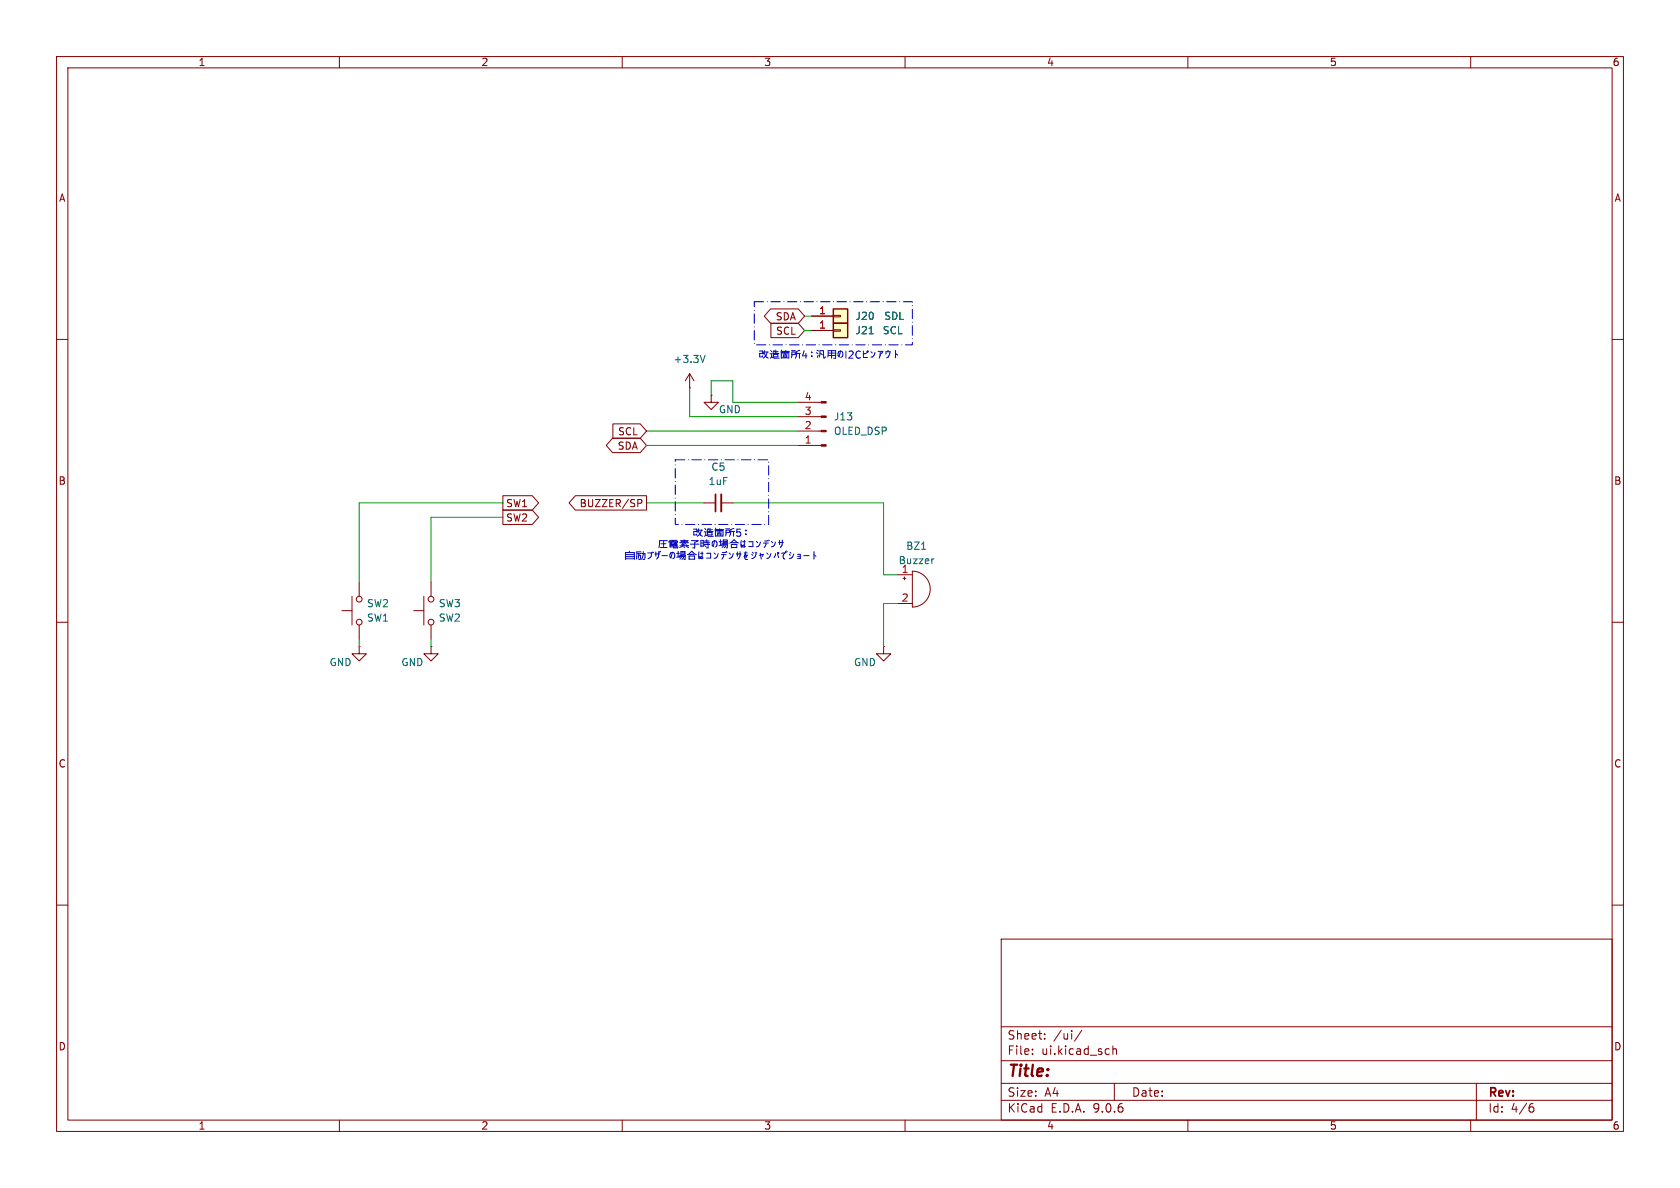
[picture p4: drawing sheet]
<svg xmlns="http://www.w3.org/2000/svg" width="297mm" height="210mm" viewBox="0 0 297 210" stroke-linecap="round" stroke-linejoin="round" font-family="sans-serif">
<g fill="none" stroke="#840000" stroke-width=".18">
<path d="M10 10h277v190h-277zM12 12h273v186h-273zM60 10v2M110 10v2M160 10v2M210 10v2M260 10v2M10 60h2M285 60h2M10 110h2M285 110h2M10 160h2"/>
<path d="M177 166h108v32h-108zM285 160h2M60 198v2M110 198v2M160 198v2M177 194.5h108M177 191.5h108M177 187.5h108M177 181.5h108M182.5 186.3v.1M182.5 185.5v.1M184.7 183.6v.1"/>
<path d="M184.7 182.8v.1M191.2 182.1l-1.2 2M196.7 184.9v1.5M196.7 185.5l.3-.1 .3 .1 .1 .9M197 191.5v3M210 198v2M260 198v2M261 191.5v6.5M270.6 195.7h.4l.2 .3-.1 .5-.5 .1M271 195.1l-.4 .1"/>
</g>
<path d="M147.3 54.6h2.6v2.6h-2.6z" fill="#ffffc2"/>
<path d="M147.3 54.6h2.6v2.6h-2.6z" fill="none" stroke="#840000" stroke-width=".25"/>
<g fill="none" stroke="#840000" stroke-width=".18">
<path d="M143.5 55.9h3.8M147.3 55.8h1.3v.2h-1.3zM125.7 69.9v1.2h1.3l-1.3 1.3-1.2-1.3h1.2M125.7 69.9h.1M141 78.7h4.2M141 76.2h4.2M141 73.7h4.2M141 71.1h4.2M124.5 88.9h2M127.5 88.9h2M60.5 108h1.7M62.2 105.4v5.1"/>
<path d="M63.5 114.3v1.3h1.3l-1.3 1.2-1.3-1.2h1.3M63.5 114.3h.1M63.5 102.9v2.5M63.5 110.5v2.5M73.2 108h1.7M74.9 105.4v5.1M76.2 114.3v1.3h1.3l-1.3 1.2-1.3-1.2h1.3M76.2 114.3h.1M76.2 102.9v2.5M76.2 110.5v2.5M156.2 114.3v1.3h1.3l-1.3 1.2-1.3-1.2h1.3M156.2 114.3h.1"/>
<path d="M158.7 101.6h2.6M158.7 106.7h2.6M159.6 102.2h.5M159.9 102v.5M161.3 101a3.2 3.2 0 0 1 3.2 3.1 3.2 3.2 0 0 1-3.2 3.2z"/>
<circle cx="63.5" cy="105.9" r=".51"/>
<circle cx="63.5" cy="110" r=".51"/>
<circle cx="76.2" cy="110" r=".51"/>
<circle cx="76.2" cy="105.9" r=".51"/>
</g>
<g fill="#840000" stroke="#840000" stroke-width=".18">
<path d="M145.2 78.6h.8v.3h-.8z"/>
<path d="M145.2 76.1h.8v.2h-.8z"/>
<path d="M145.2 73.5h.8v.3h-.8z"/>
<path d="M145.2 71h.8v.2h-.8z"/>
</g>
<path d="M162.9 97.1h.7M165.1 98.8l-.2 .1" fill="none" stroke="#006464" stroke-width=".18"/>
<path d="M126.5 87.4v3" fill="none" stroke="#840000" stroke-width=".3"/>
<path d="M127.5 87.4v3" fill="none" stroke="#840000" stroke-width=".33"/>
<path d="M147.3 57.2h2.6v2.5h-2.6z" fill="#ffffc2"/>
<path d="M147.3 57.2h2.6v2.5h-2.6z" fill="none" stroke="#840000" stroke-width=".25"/>
<g fill="none" stroke="#840000" stroke-width=".18">
<path d="M136.2 54.6h4.9l1.1 1.3-1.1 1.3h-4.9l-1.1-1.3zM136.3 57.1h4.8l1.1 1.3-1.1 1.3h-4.8zM143.5 58.4h3.8M143.5 55.9h3.8M147.3 58.3h1.3v.2h-1.3zM108.3 77.5h4.9l1.1 1.2-1.1 1.3h-4.9l-1.1-1.3zM108.3 74.9h4.9l1.1 1.3-1.1 1.3h-4.9zM121.9 68.6h.1M121.9 66l-.7 1.3M121.9 66l.8 1.3M121.9 66v2.6M88.9 87.6h5.2l1.1 1.3-1.1 1.3h-5.2z"/>
<path d="M88.9 90.2h5.2l1.1 1.2-1.1 1.3h-5.2zM101.7 87.6h12.6v2.6h-12.6l-1.1-1.3zM112.8 88.3h.4l.3 .2-.1 .4-.6 .1"/>
</g>
<path d="M153.7 59h.7M124.6 62.8l-.4 1.3" fill="none" stroke="#006464" stroke-width=".18"/>
<g fill="none" stroke="#009600" stroke-width=".18">
<path d="M142.2 55.9h1.3M142.2 58.4h1.3M114.3 76.2h26.7M114.3 78.7h26.7M121.9 68.6v5.1h19.1M125.7 69.9v-2.6h3.8v3.8h11.5M88.9 88.9h-25.4v14M88.9 91.4h-12.7v11.5M114.3 88.9h10.2M129.5 88.9h26.7v12.7h2.5M63.5 113v1.3M76.2 113v1.3"/>
<path d="M158.7 106.7h-2.5v7.6"/>
</g>
<g fill="none" stroke="#0000c2" stroke-width=".18">
<path d="M134.3 62.5h.5M134.3 62.1h.5v.4M134.3 62.5v.6M134.8 62.9v.2h-.5M135 62.2l.3 .8 .5 .3M135.1 62.2h.7M135.2 62l-.3 .6M135.6 62.2l-.2 .7-.5 .4M136.1 62.5h.3v.6l-.2 .2M136.2 61.9l.2 .3M136.4 63.1l.6 .2h.8M136.6 62.5h1.1"/>
<path d="M136.7 62.7h.8v.4h-.8zM136.7 62.2h.9M136.9 61.9l-.2 .4M137.2 61.9v.6M138.1 63.3h1.4M138.1 63.3v-1h1.4v1M138.2 62.1h.5M138.2 61.9l-.1 .3M138.3 62.1l.1 .1M138.4 62.5h.8M138.5 62.8h.6v.3h-.6zM138.8 62.4v.4"/>
<path d="M138.8 62.1h.8M138.9 62l-.2 .2M139.1 62.1l.1 .1M139.9 62h.7M140 62.7h.6v-.5h-.6l-.1 1.1M140.8 62.5h.7M140.8 62.5l-.2 .8M141.3 62.5v.8M141.4 61.9l-.6 .2v.4M142.2 62l-.3 .9h.8M142.5 62.5v.8M143.5 62.9v.1"/>
<path d="M143.5 62.2v.2M144.3 62.4l.3 .1M144.4 61.9l.3 .2M144.7 62.8l-.2 .4M145.1 62.4l.3 .3M145.9 63.1l-.1 .2h-.2v-1.3h-.6l-.2 1.1M146.3 63.1l.1-1.1h1.3v1.3h-.3M146.4 62.8h1.3M146.4 62.4h1.3M147 62v1.3M148.6 62.1l-.3 1-.1-.2 .1-.7 .5-.1a.67 .67 0 0 1-.2 1.1M149.6 62.1v1.2"/>
<path d="M150.1 62.2l.5-.1 .2 .3-.8 .9h.8M152.1 62.2a.6 .6 0 0 0-.8 .4 .6 .6 0 0 0 .5 .7l.3-.1M152.6 62.1v1.1h.8M153.3 62.3l-.6 .3M153.4 62.1h.1l-.1 .1h-.1zM154 62.2l.2 .2M154.7 62.3a.84 .84 0 0 1-.7 .8M155.2 62.1h.9l-.4 .4M155.6 62.3v.5l-.2 .5M156.6 62.6v-.4h.8l-.3 .8-.4 .3M157 61.9v.3M158.3 62.5l.4 .3"/>
<path d="M158.3 61.9v1.4M110.6 98.8h1.5M110.6 98.4h1.5M110.6 98h1.5M110.6 98.9v-1.2h1.5v1.2M111.3 97.4l-.1 .3M112.7 97.9h.6M112.9 98.2h.3v.6M112.9 98.9h.3M112.9 97.9l-.1 .8M113.4 97.6h-.8l-.1 1.2M113.4 97.9h.6v1"/>
<path d="M113.7 98.9h.2M113.7 97.5v.5l-.3 .9M114.5 97.7h.7a.82 .82 0 0 1-.6 1.1M115.2 97.6l.2 .1M115.4 97.6l.1 .1M115.8 97.9h.8M116 97.6v.7M116.4 97.5a1.31 1.31 0 0 1-.3 1.3M116.6 97.5v.1M116.7 96.8h1.2M116.7 97.4l.1 .2M116.8 96.1h.9"/>
<path d="M117 98.2h1M117.3 95.7v1.1M118 95.6h-1.4l-.1 1.2M118.3 95.9v-.2h1.5v.2M118.4 95.5h1.3M118.4 96.1h.4M118.5 96.7h1.2v-.5h-1.2v.5M118.5 96.4h1.2M118.5 95.9h.3M118.9 97.7l-.3 1-.2-.2 .2-.8h.5a.67 .67 0 0 1-.2 1.1M119 95.5v.6M119.1 96.2v.6h.7l.1-.1"/>
<path d="M119.2 96.1h.5M119.2 95.9h.4M119.6 97.8h.5M119.9 97.4v1.1M120.1 98.2h1.1M120.1 98.3l-.5 .2M120.2 95.9h1.5M120.2 96.5h1.4M120.3 95.6h1.4M120.3 98.3h.9l-.1 .6h-.2M120.4 97.7h.7M120.4 97.5h.7v.5h-.7z"/>
<path d="M120.4 95.8h1.2M120.5 98.2l-.4 .3M120.5 96.2l.3 .2M120.6 98.3l-.4 .5M120.6 96.6l-.4 .2M120.8 95.9l-.2 .3M120.9 98.3l-.3 .6M120.9 95.4v.5M120.9 96.5v.3M121.2 96.1l-.6 .4M121.2 96.3l.5 .2M121.3 96.6l.4 .2"/>
<path d="M121.5 98l.3-.1 .5-.5 .8 .6M121.8 98.8h1M121.8 98.9v-.6h1v.6M121.9 98h.8M122 96.2h1.6M122.2 95.6h1.2l-.6 .3v.9h-.3M122.6 94h.6M122.6 93.5h.6v.5M122.7 94v.6M123.2 94.4v.2h-.6M123.4 93.7l.3 .7 .5 .4M123.5 93.7h.7"/>
<path d="M123.5 93.5l-.2 .6M123.6 97.6v1.2v-.5M123.8 97.8h.5M123.9 96.5h.4v-1h-.4v1.2M123.9 96h.4M124 93.7l-.2 .7-.5 .4M124.1 97.6v1.2l-.3-.1v-.2l.2-.1 .3 .3M124.5 96.2h1M124.5 95.9h1M124.5 94h.3v.6l-.3 .2M124.5 95.6h.9M124.6 96.4l.2 .3"/>
<path d="M124.6 93.4l.2 .3M124.7 94.6l.6 .2h.8M124.9 97.8h.7v.9h-.7M124.9 95.4v.5M125 94h1.1M125.1 94.1h.8v.5h-.8zM125.1 93.7h.8M125.2 95.9v.9h-.3M125.2 93.4l-.2 .4M125.5 93.4v.6M126.2 97.7l.3 .3M126.3 95.6l-.2 1-.2-.2 .1-.7 .6-.1a.67 .67 0 0 1-.2 1.1"/>
<path d="M126.5 94.7h1.3M126.5 94.8v-1h1.3v1M126.5 93.6h.6M126.5 93.4l-.1 .3M126.7 93.6v.1M126.7 94h.9M126.8 94.3h.6v.3h-.6zM127 97.9a.84 .84 0 0 1-.8 .8M127.1 95.8h.5M127.1 93.9v.4M127.2 93.6h.7M127.3 93.5l-.3 .2"/>
<path d="M127.4 95.4v1M127.4 93.6l.2 .1M127.5 98h.9M127.6 96.1h1.1M127.6 96.3l-.5 .2M127.7 97.7h.5M127.8 96.3h.8v.5h-.2M127.8 95.7h.8M127.8 95.5h.8v.4h-.8zM127.9 98v.3l-.3 .5M128 96.1l-.5 .4M128.1 96.3l-.4 .5"/>
<path d="M128.2 97.6l.2 .1M128.3 93.5h.7M128.4 94.1h.6v-.4h-.6l-.1 1M128.4 96.3l-.4 .5M128.4 97.5l.1 .1M128.9 97.7l.2 .3M129 96l.3-.1 .5-.5 .8 .6M129.2 94h.7M129.2 94l-.2 .8M129.3 96.8h1M129.3 96.8v-.6h1v.6M129.4 95.9h.8"/>
<path d="M129.6 97.9a.84 .84 0 0 1-.7 .8M129.7 94v.8M129.7 93.4l-.5 .2v.4M130.2 97.9h.8M130.4 97.6v.7M130.8 97.5a1.31 1.31 0 0 1-.3 1.3M130.9 93.5h-.6l-.1 .6 .2-.1 .4 .1 .2 .2-.1 .4-.2 .1-.5-.1M131 95.5v1.2l.1-.4M131.3 95.8h.5M131.6 97.7h.5M131.6 95.5v1.2h-.3v-.3h.2l.3 .2M131.9 93.7v.1"/>
<path d="M131.9 94.4v.1M131.9 97.5l-.3 .9 .2-.4 .2 .5M132.2 98.1l-.5 .4 .2 .4h.3M132.4 95.8h.7v.8h-.7M132.9 98l.2 .2M133 97.6l.2 .2M133.5 97.7l.1 .1M133.7 97.6l.1 .1M133.7 97.9a.96 .96 0 0 1-.8 .9M133.7 95.7l.2 .2M134.2 98.2l.7-.2-.1 .3M134.4 97.8l.2 1"/>
<path d="M134.4 95.8a.84 .84 0 0 1-.7 .9M135 96h.8M135.2 95.6h.4M135.4 96v.3l-.3 .5M135.6 97.7l.2 .3M135.7 95.5l.1 .1M135.9 95.5l.1 .1M136.3 97.9a.84 .84 0 0 1-.7 .8M136.4 95.7l.2 .2M137.1 95.8a.84 .84 0 0 1-.7 .9M137.1 97.9l-.3 .7M137.4 97.9l.3 .7"/>
<path d="M137.5 97.7h.2l-.1 .2-.1-.1zM137.6 95.9h.9M137.8 95.5v.8M138.3 95.5a1.31 1.31 0 0 1-.4 1.3M138.8 97.7a.61 .61 0 0 0-.3 .6 .61 .61 0 0 0 .3 .5M138.9 97.4l.1 .2M138.9 97.7l-.7 .1M139.1 97.4l.1 .2M139.5 98l.2 .2M139.7 97.6l.1 .2M140.3 97.9a.96 .96 0 0 1-.8 .9M141 98h.5v.7h-.5"/>
<path d="M141 98.3h.5M142.1 98.2h1M143.9 98l.4 .3M143.9 97.5v1.3"/>
</g>
<path d="M133.3 53.3h28v7.7h-28zM119.4 81.3h16.5v11.4h-16.5z" fill="none" stroke="#0000c2" stroke-width=".18" stroke-dasharray="1.7 .6 0 .6"/>
<text font-size="2.8" fill="#840000" x="178" y="190.9">Title:</text>
<g font-size="2.1" fill="#840000">
<text x="178" y="184">Sheet:</text>
<text x="186.2" y="184">/ui/</text>
<text x="178" y="186.7">File:</text>
<text x="184.1" y="186.7">ui.kicad_sch</text>
<text x="178" y="196.9">KiCad</text>
<text x="178" y="194.1">Size:</text>
<text x="184.7" y="194.1">A4</text>
<text x="185.7" y="196.9">E.D.A.</text>
<text x="193.3" y="196.9">9.0.6</text>
<text x="200" y="194.1">Date:</text>
<text x="263" y="194.3">Rev:</text>
<text x="263" y="196.9">Id:</text>
<text x="267.1" y="196.9">4/6</text>
</g>
<g font-size="1.8" fill="#840000">
<text x="35" y="11.9">1</text>
<text x="85" y="11.9">2</text>
<text x="135" y="11.9">3</text>
<text x="185" y="11.9">4</text>
<text x="235" y="11.9">5</text>
<text x="285" y="11.9">6</text>
<text x="10.3" y="35.9">A</text>
<text x="285.3" y="35.9">A</text>
<text x="137" y="56.8">SDA</text>
<text x="137.1" y="59.4">SCL</text>
<text x="109.2" y="77.2">SCL</text>
<text x="109.1" y="79.7">SDA</text>
<text x="10.3" y="85.9">B</text>
<text x="89.4" y="89.9">SW1</text>
<text x="102.4" y="89.9">BUZZER/SP</text>
<text x="285.3" y="85.9">B</text>
<text x="89.4" y="92.4">SW2</text>
<text x="10.3" y="135.9">C</text>
<text x="285.3" y="135.9">C</text>
<text x="10.3" y="185.9">D</text>
<text x="285.3" y="185.9">D</text>
<text x="35" y="199.9">1</text>
<text x="85" y="199.9">2</text>
<text x="135" y="199.9">3</text>
<text x="185" y="199.9">4</text>
<text x="235" y="199.9">5</text>
<text x="285" y="199.9">6</text>
</g>
<g font-size="1.8" fill="#a90000">
<text x="144.7" y="55.6">1</text>
<text x="144.7" y="58.2">1</text>
<text x="142.2" y="70.9">4</text>
<text x="142.2" y="75.9">2</text>
<text x="142.2" y="73.4">3</text>
<text x="142.2" y="78.5">1</text>
<text x="159.3" y="106.4">2</text>
</g>
<g font-size="1.8" fill="#006464">
<text x="151.1" y="56.7">J20</text>
<text x="151.1" y="59.3">J21</text>
<text x="156" y="59.3">SCL</text>
<text x="156.2" y="56.7">SDL</text>
<text x="119" y="64.4">+3.3V</text>
<text x="127" y="73.3">GND</text>
<text x="147.3" y="77.1">OLED_DSP</text>
<text x="147.3" y="74.5">J13</text>
<text x="125.7" y="83.4">C5</text>
<text x="125.2" y="86">1uF</text>
<text x="158.8" y="99.9">Buzzer</text>
<text x="159.3" y="101.3">1</text>
<text x="160.1" y="97.4">BZ1</text>
<text x="64.8" y="107.5">SW2</text>
<text x="77.5" y="107.5">SW3</text>
<text x="64.8" y="110.1">SW1</text>
<text x="77.5" y="110.1">SW2</text>
<text x="58.2" y="118">GND</text>
<text x="70.9" y="118">GND</text>
<text x="150.9" y="118">GND</text>
</g>
</svg>
